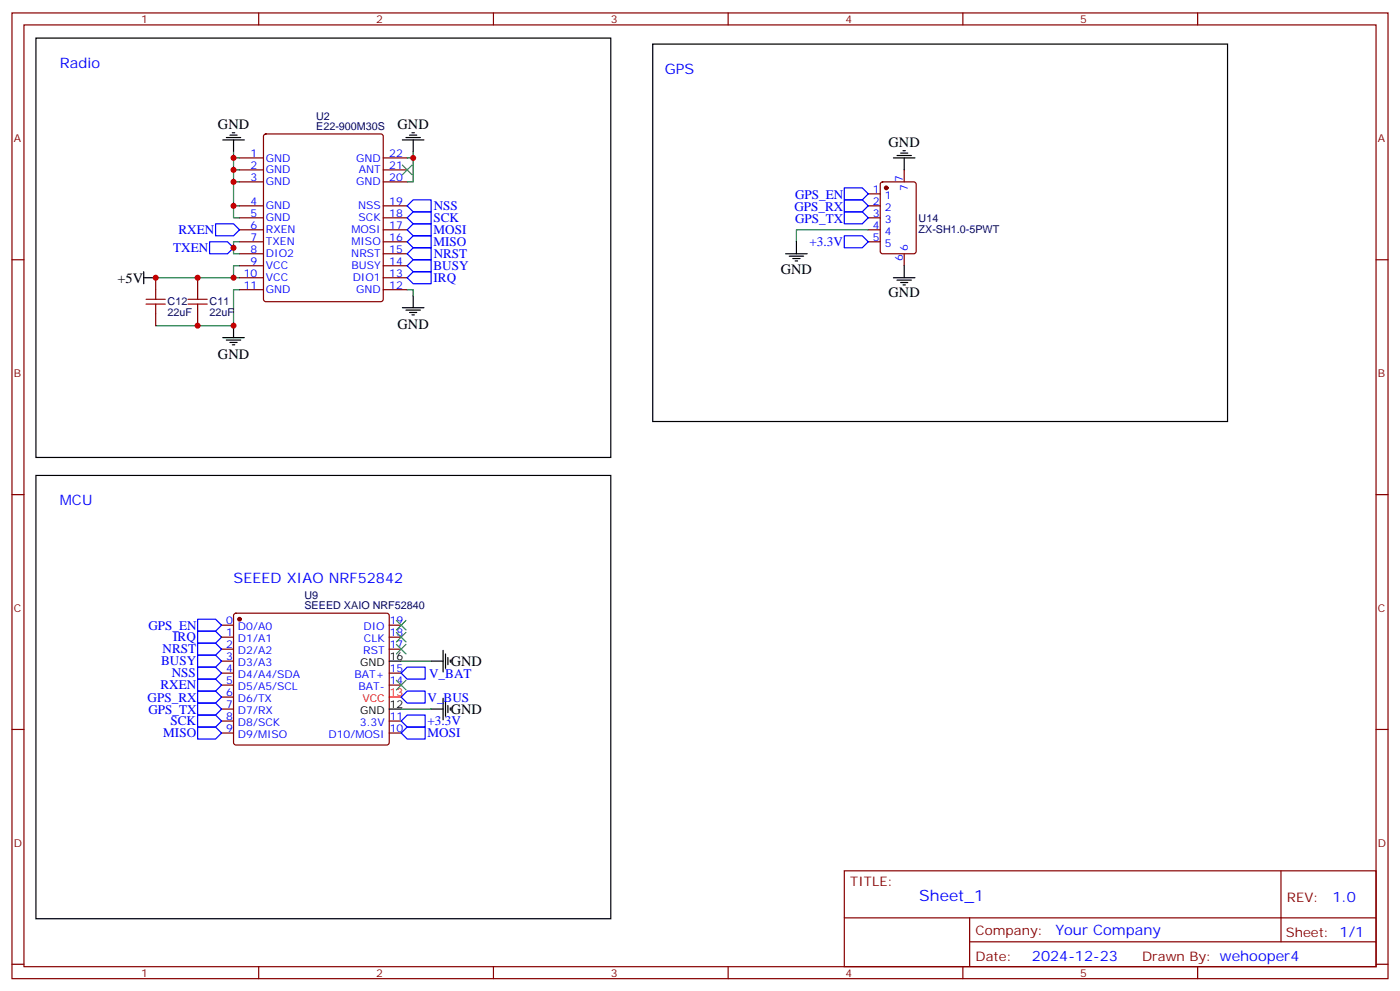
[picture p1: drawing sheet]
<svg xmlns="http://www.w3.org/2000/svg" width="412mm" height="292mm" viewBox="0 0 412 292" stroke-linecap="round" stroke-linejoin="round" font-family="sans-serif">
<g fill="none" stroke="#870000" stroke-width=".35">
<path d="M3.5 3.8h405.4v284.3h-405.4zM7.1 7.3h398.2v277.3h-398.2zM76.2 3.8v3.5M145.3 3.8v3.5M214.5 3.8v3.5M283.6 3.8v3.5M352.8 3.8v3.5M77.8 39.6l.5-.2h33.9l.5 .2 .2 .5v48l-.2 .5-.5 .2h-33.9l-.5-.2-.2-.5v-48zM70.6 46.5h7M70.6 50h7M70.6 53.6h7M112.9 46.5h7"/>
<path d="M112.9 50h7M112.9 53.6h7M255.8 57.1h3.5M259.5 53.8l.5-.2h9.2l.6 .4 .1 20-.5 .7h-9.4l-.7-.4v-20zM266.3 50v3.6M3.5 76.5h3.6M70.6 60.6h7M70.6 64.1h7M70.6 67.7h7M70.6 71.2h7M70.6 74.7h7M70.6 78.2h7"/>
<path d="M112.9 60.6h7M112.9 64.1h7M112.9 67.7h7M112.9 71.2h7M112.9 74.7h7M112.9 78.2h7M255.8 60.6h3.5M255.8 64.1h3.5M255.8 67.7h3.5M255.8 71.2h3.5M266.3 74.7v3.5M405.3 76.5h3.6"/>
<path d="M45.9 81.8v3.5M45.9 92.4v3.5M58.2 81.8v3.5M58.2 92.4v3.5M70.6 81.8h7M70.6 85.3h7M112.9 81.8h7M112.9 85.3h7M3.5 145.6h3.6M405.3 145.6h3.6M65.3 184.1h3.5M65.3 187.6h3.5"/>
<path d="M65.3 191.1h3.5M65.3 194.7h3.5M65.3 198.2h3.5M69 180.8l.5-.2h44.4l.5 .2 .3 .5v37.4l-.3 .5-.5 .2h-44.4l-.5-.3-.2-.4v-37.4zM114.7 184.1h3.5M114.7 187.6h3.5M114.7 191.1h3.5M114.7 198.2h3.5M3.5 214.8h3.6M65.3 201.7h3.5M65.3 205.2h3.5M65.3 208.8h3.5"/>
<path d="M65.3 212.3h3.5M65.3 215.8h3.5M114.7 201.7h3.5M114.7 212.3h3.5M114.7 215.8h3.5M405.3 214.8h3.6M248.7 256.4h156.6v28.2h-156.6zM377.3 256.4v20.9M248.7 270.2h156.5M285.6 277.3h119.6M285.6 270.2v14.2M3.5 283.9h3.6"/>
<path d="M76.2 284.6v3.5M145.3 284.6v3.5M214.5 284.6v3.5M283.6 284.6v3.5M352.8 284.6v3.5M405.3 283.9h3.6"/>
</g>
<g fill="none" stroke="#000" stroke-width=".35">
<path d="M10.6 11.2h169.3v123.5h-169.3zM192.3 13h169.3v111.1h-169.3zM67.7 39.8h2.1M68.4 39.1h.7M120.6 39.8h2.2M121.4 39.1h.7M65.6 41.2h6.4M66.7 40.5h4.2M68.8 41.2v3.5M118.5 41.2h6.4M119.6 40.5h4.2M121.7 41.2v3.5"/>
<path d="M263.2 46.5h6.3M264.2 45.8h4.3M265.3 45.1h2.1M266 44.4h.7M266.3 46.5v3.5M231.4 74.7h6.4M232.5 75.4h4.2M233.5 76.1h2.2M234.2 76.8h.7M234.6 71.2v3.5M266.3 78.2v3.6M42.3 81.8h3.6"/>
<path d="M42.3 80v3.5M65.6 99.4h6.4M68.8 95.9v3.5M118.5 90.6h6.4M119.6 91.3h4.2M120.6 92h2.2M121.4 92.7h.7M121.7 87.1v3.5M263.2 81.8h6.3M264.2 82.5h4.3M265.3 83.2h2.1M266 83.9h.7"/>
<path d="M66.7 100.1h4.2M67.7 100.8h2.1M68.4 101.5h.7M10.6 140h169.3v130.5h-169.3zM114.7 194.7h3.5M127 194.7h3.5M130.5 191.5v6.3M131.2 192.5v4.3M131.9 193.6v2.1M132.6 194.3v.7M114.7 208.8h3.5M127 208.8h3.5"/>
<path d="M130.5 205.6v6.3M131.2 206.7v4.2M131.9 207.7v2.1M132.6 208.4v.7"/>
</g>
<path d="M118.5 48.6l2.9 2.8M121.4 48.6l-2.9 2.8M116.8 182.7l2.8 2.8M116.8 186.2l2.8 2.8M116.8 189.7l2.8 2.8M119.6 182.7l-2.8 2.8M119.6 186.2l-2.8 2.8M119.6 189.7l-2.8 2.8M116.8 200.3l2.8 2.8M119.6 200.3l-2.8 2.8" fill="none" stroke="#3c3" stroke-width=".35"/>
<g fill="none" stroke="#008700" stroke-width=".35">
<path d="M68.8 44.7v8.9h1.8M68.8 53.6v10.5h1.8M68.8 46.5h1.8M68.8 50h1.8M119.9 46.5h1.8M121.7 44.7v8.9h-1.8M68.8 60.6h1.8M70.6 78.2h-1.8v3.6M70.6 71.2h-1.8v3.5h1.8M255.8 67.7h-21.2v3.5M45.9 81.8h24.7M70.6 85.3h-1.8v10.6h-22.9"/>
<path d="M119.9 85.3h1.8v1.8M118.2 194.7h8.8M118.2 208.8h8.8"/>
</g>
<g fill="none" stroke="#00f" stroke-width=".35">
<path d="M248.7 55.3h5.3l1.8 1.8-1.8 1.7h-5.3zM248.7 58.8h5.3l1.8 1.8-1.8 1.8h-5.3zM61.7 71.2h5.3l1.8 1.8-1.8 1.7h-5.3zM63.5 65.9h5.3l1.8 1.8-1.8 1.7h-5.3zM119.9 78.2l1.8-1.7h5.3v3.5h-5.3zM119.9 74.7l1.8-1.7h5.3v3.5h-5.3zM119.9 71.2l1.8-1.8h5.3v3.6h-5.3zM119.9 67.7l1.8-1.8h5.3v3.5h-5.3zM119.9 64.1l1.8-1.7h5.3v3.5h-5.3zM119.9 60.6l1.8-1.8h5.3v3.6h-5.3zM248.7 62.4h5.3l1.8 1.7-1.8 1.8h-5.3zM248.7 69.4h5.3l1.8 1.8-1.8 1.8h-5.3z"/>
<path d="M119.9 81.8l1.8-1.8h5.3v3.5h-5.3zM58.2 185.8h5.3l1.8 1.8-1.8 1.8h-5.3zM58.2 196.4h5.3l1.8 1.8-1.8 1.8h-5.3zM58.2 192.9h5.3l1.8 1.8-1.8 1.7h-5.3zM58.2 189.4h5.3l1.8 1.7-1.8 1.8h-5.3zM58.2 200h5.3l1.8 1.7-1.8 1.8h-5.3zM58.2 182.3h5.3l1.8 1.8-1.8 1.7h-5.3zM119.9 196.4h5.3v3.6h-5.3l-1.7-1.8zM58.2 214.1h5.3l1.8 1.7-1.8 1.8h-5.3zM58.2 210.5h5.3l1.8 1.8-1.8 1.8h-5.3zM58.2 203.5h5.3l1.8 1.7-1.8 1.8h-5.3zM58.2 207h5.3l1.8 1.8-1.8 1.7h-5.3z"/>
<path d="M118.2 212.3l1.7-1.8h5.3v3.6h-5.3zM118.2 205.2l1.7-1.7h5.3v3.5h-5.3zM119.9 214.1h5.3v3.5h-5.3l-1.7-1.8z"/>
</g>
<g fill="#870000" stroke="#870000" stroke-width=".35">
<circle cx="70.6" cy="182.3" r=".53"/>
<circle cx="261.1" cy="55.3" r=".53"/>
</g>
<path d="M114.7 205.2h3.5" fill="none" stroke="#f00" stroke-width=".35"/>
<path d="M43 88.1h5.7M43 89.5h5.7M45.9 85.3v2.8M45.9 89.5v2.9M55.4 88.1h5.6M55.4 89.5h5.6M58.2 85.3v2.8M58.2 89.5v2.9" fill="none" stroke="#a10000" stroke-width=".35"/>
<g fill="#c00">
<circle cx="121.7" cy="46.5" r=".88"/>
<circle cx="68.8" cy="53.6" r=".88"/>
<circle cx="68.8" cy="60.6" r=".88"/>
<circle cx="68.8" cy="50" r=".88"/>
<circle cx="68.8" cy="46.5" r=".88"/>
<circle cx="68.8" cy="95.9" r=".88"/>
<circle cx="68.8" cy="81.8" r=".88"/>
<circle cx="58.2" cy="81.8" r=".88"/>
<circle cx="58.2" cy="95.9" r=".88"/>
<circle cx="45.9" cy="81.8" r=".88"/>
<circle cx="68.8" cy="73" r=".88"/>
</g>
<text font-size="4.6" fill="#00f" x="270.8" y="265.4">Sheet_1</text>
<g font-size="4.2" fill="#00f">
<text x="17.6" y="20">Radio</text>
<text x="195.8" y="21.8">GPS</text>
<text x="17.6" y="148.8">MCU</text>
<text x="68.8" y="171.7">SEEED XIAO NRF52842</text>
<text x="392.5" y="265.7">1.0</text>
<text x="310.9" y="275.2">Your Company</text>
<text x="304" y="283">2024-12-23</text>
</g>
<g font-size="4.2">
<text x="64.2" y="37.9">GND</text>
<text x="117.1" y="37.9">GND</text>
<text x="261.8" y="43.3">GND</text>
<text x="34.6" y="83.2">+5V</text>
<text x="230" y="80.8">GND</text>
<text x="261.8" y="87.4">GND</text>
<text x="117.1" y="96.8">GND</text>
<text x="64.2" y="105.6">GND</text>
<text x="132.8" y="196.1">GND</text>
<text x="132.8" y="210.2">GND</text>
</g>
<g font-size="3.9" fill="#00f">
<text x="234.2" y="58.5">GPS_EN</text>
<text x="127.7" y="65.3">SCK</text>
<text x="127.8" y="61.8">NSS</text>
<text x="234" y="62">GPS_RX</text>
<text x="234.2" y="65.5">GPS_TX</text>
<text x="52.6" y="68.8">RXEN</text>
<text x="127.7" y="68.9">MOSI</text>
<text x="51" y="74.2">TXEN</text>
<text x="127.7" y="72.4">MISO</text>
<text x="127.8" y="75.9">NRST</text>
<text x="238.5" y="72.5">+3.3V</text>
<text x="127.7" y="79.4">BUSY</text>
<text x="127.7" y="83">IRQ</text>
<text x="43.7" y="185.5">GPS_EN</text>
<text x="51" y="188.8">IRQ</text>
<text x="47.5" y="195.9">BUSY</text>
<text x="47.9" y="192.4">NRST</text>
<text x="47.3" y="202.9">RXEN</text>
<text x="50.6" y="199.4">NSS</text>
<text x="126.4" y="199.5">V_BAT</text>
<text x="43.5" y="206.6">GPS_RX</text>
<text x="125.9" y="206.7">V_BUS</text>
<text x="43.7" y="210.2">GPS_TX</text>
<text x="50.2" y="213.5">SCK</text>
<text x="125.9" y="213.5">+3.3V</text>
<text x="48.1" y="217.1">MISO</text>
<text x="125.9" y="217">MOSI</text>
</g>
<g font-size="3.9" fill="#800">
<text x="250.5" y="261">TITLE:</text>
<text x="379.1" y="265.7">REV:</text>
<text x="287.4" y="275.2">Company:</text>
<text x="378.7" y="275.8">Sheet: 1/1</text>
<text x="287.4" y="282.9">Date:</text>
<text x="336.4" y="282.9">Drawn By: wehooper4</text>
</g>
<g font-size="3.2" fill="#800">
<text x="41.6" y="6.8">1</text>
<text x="110.8" y="6.8">2</text>
<text x="179.9" y="6.8">3</text>
<text x="249.1" y="6.8">4</text>
<text x="318.2" y="6.8">5</text>
<text x="4.1" y="41.9">A</text>
<text x="405.9" y="41.9">A</text>
<text x="4.1" y="111.1">B</text>
<text x="405.9" y="111.1">B</text>
<text x="4.1" y="180.2">C</text>
<text x="405.9" y="180.2">C</text>
<text x="4.1" y="249.3">D</text>
<text x="405.9" y="249.3">D</text>
<text x="41.6" y="287.6">1</text>
<text x="110.8" y="287.6">2</text>
<text x="179.9" y="287.6">3</text>
<text x="249.1" y="287.6">4</text>
<text x="318.2" y="287.6">5</text>
</g>
<g font-size="3.2" fill="#000080">
<text x="93.1" y="35.2">U2</text>
<text x="93.1" y="38.4">E22-900M30S</text>
<text x="270.6" y="65.3">U14</text>
<text x="270.6" y="68.5">ZX-SH1.0-5PWT</text>
<text x="49.4" y="89.9">C12</text>
<text x="61.7" y="89.9">C11</text>
<text x="49.4" y="93.1">22uF</text>
<text x="61.7" y="93.1">22uF</text>
<text x="89.7" y="179.4">SEEED XAIO NRF52840</text>
<text x="89.7" y="176.2">U9</text>
</g>
<g font-size="3.2" fill="#00f">
<text x="73.8" y="46.1">1</text>
<text x="78.3" y="47.6">GND</text>
<text x="104.9" y="47.6">GND</text>
<text x="114.7" y="46.1">22</text>
<text x="73.8" y="49.7">2</text>
<text x="73.8" y="53.2">3</text>
<text x="78.3" y="51.1">GND</text>
<text x="105.7" y="51.1">ANT</text>
<text x="114.7" y="53.2">20</text>
<text x="114.7" y="49.7">21</text>
<text x="266" y="53.6" transform="rotate(-90 266 53.6)">7</text>
<text x="78.3" y="54.6">GND</text>
<text x="104.9" y="54.6">GND</text>
<text x="257.1" y="56.7">1</text>
<text x="260.6" y="58.5">1</text>
<text x="267.4" y="56.3" transform="rotate(-90 267.4 56.3)">7</text>
<text x="73.8" y="60.3">4</text>
<text x="73.8" y="63.8">5</text>
<text x="78.3" y="61.7">GND</text>
<text x="78.3" y="65.2">GND</text>
<text x="105.5" y="61.7">NSS</text>
<text x="105.6" y="65.2">SCK</text>
<text x="114.7" y="63.8">18</text>
<text x="114.7" y="60.3">19</text>
<text x="257.1" y="60.3">2</text>
<text x="257.1" y="63.8">3</text>
<text x="260.6" y="62">2</text>
<text x="260.6" y="65.5">3</text>
<text x="73.8" y="67.3">6</text>
<text x="73.8" y="70.8">7</text>
<text x="78.3" y="68.7">RXEN</text>
<text x="103.5" y="68.7">MOSI</text>
<text x="114.7" y="70.8">16</text>
<text x="114.7" y="67.3">17</text>
<text x="257.1" y="67.3">4</text>
<text x="257.1" y="70.8">5</text>
<text x="260.6" y="69.1">4</text>
<text x="73.8" y="74.4">8</text>
<text x="73.8" y="77.9">9</text>
<text x="78.3" y="72.2">TXEN</text>
<text x="78.3" y="75.8">DIO2</text>
<text x="103.5" y="75.8">NRST</text>
<text x="103.5" y="72.2">MISO</text>
<text x="114.7" y="77.9">14</text>
<text x="114.7" y="74.4">15</text>
<text x="260.6" y="72.6">5</text>
<text x="266" y="76.7" transform="rotate(-90 266 76.7)">6</text>
<text x="267.4" y="74" transform="rotate(-90 267.4 74)">6</text>
<text x="71.8" y="81.4">10</text>
<text x="78.3" y="79.3">VCC</text>
<text x="78.3" y="82.8">VCC</text>
<text x="103.6" y="79.3">BUSY</text>
<text x="103.9" y="82.8">DIO1</text>
<text x="114.7" y="81.4">13</text>
<text x="71.8" y="84.9">11</text>
<text x="78.3" y="86.4">GND</text>
<text x="104.9" y="86.4">GND</text>
<text x="114.7" y="84.9">12</text>
<text x="66.6" y="183.7">0</text>
<text x="70.1" y="185.5">D0/A0</text>
<text x="107.1" y="185.5">DIO</text>
<text x="114.8" y="183.7">19</text>
<text x="66.6" y="187.3">1</text>
<text x="66.6" y="190.8">2</text>
<text x="70.1" y="189">D1/A1</text>
<text x="107.2" y="189">CLK</text>
<text x="114.8" y="190.8">17</text>
<text x="114.8" y="187.3">18</text>
<text x="66.6" y="194.3">3</text>
<text x="66.6" y="197.8">4</text>
<text x="70.1" y="192.5">D2/A2</text>
<text x="70.1" y="196.1">D3/A3</text>
<text x="107" y="192.5">RST</text>
<text x="114.8" y="197.8">15</text>
<text x="66.6" y="201.4">5</text>
<text x="70.1" y="199.6">D4/A4/SDA</text>
<text x="70.1" y="203.1">D5/A5/SCL</text>
<text x="104.5" y="199.6">BAT+</text>
<text x="105.6" y="203.1">BAT-</text>
<text x="114.8" y="201.4">14</text>
<text x="66.6" y="204.9">6</text>
<text x="66.6" y="208.4">7</text>
<text x="70.1" y="206.7">D6/TX</text>
<text x="66.6" y="211.9">8</text>
<text x="66.6" y="215.5">9</text>
<text x="70.1" y="210.2">D7/RX</text>
<text x="70.1" y="213.7">D8/SCK</text>
<text x="106" y="213.7">3.3V</text>
<text x="114.8" y="215.5">10</text>
<text x="114.8" y="211.9">11</text>
<text x="70.1" y="217.2">D9/MISO</text>
<text x="96.8" y="217.2">D10/MOSI</text>
</g>
<g font-size="3.2">
<text x="106.1" y="196.1">GND</text>
<text x="114.8" y="194.3">16</text>
<text x="114.8" y="208.4">12</text>
<text x="106.1" y="210.2">GND</text>
</g>
<g font-size="3.2" fill="#f00">
<text x="106.7" y="206.7">VCC</text>
<text x="114.8" y="204.9">13</text>
</g>
</svg>
